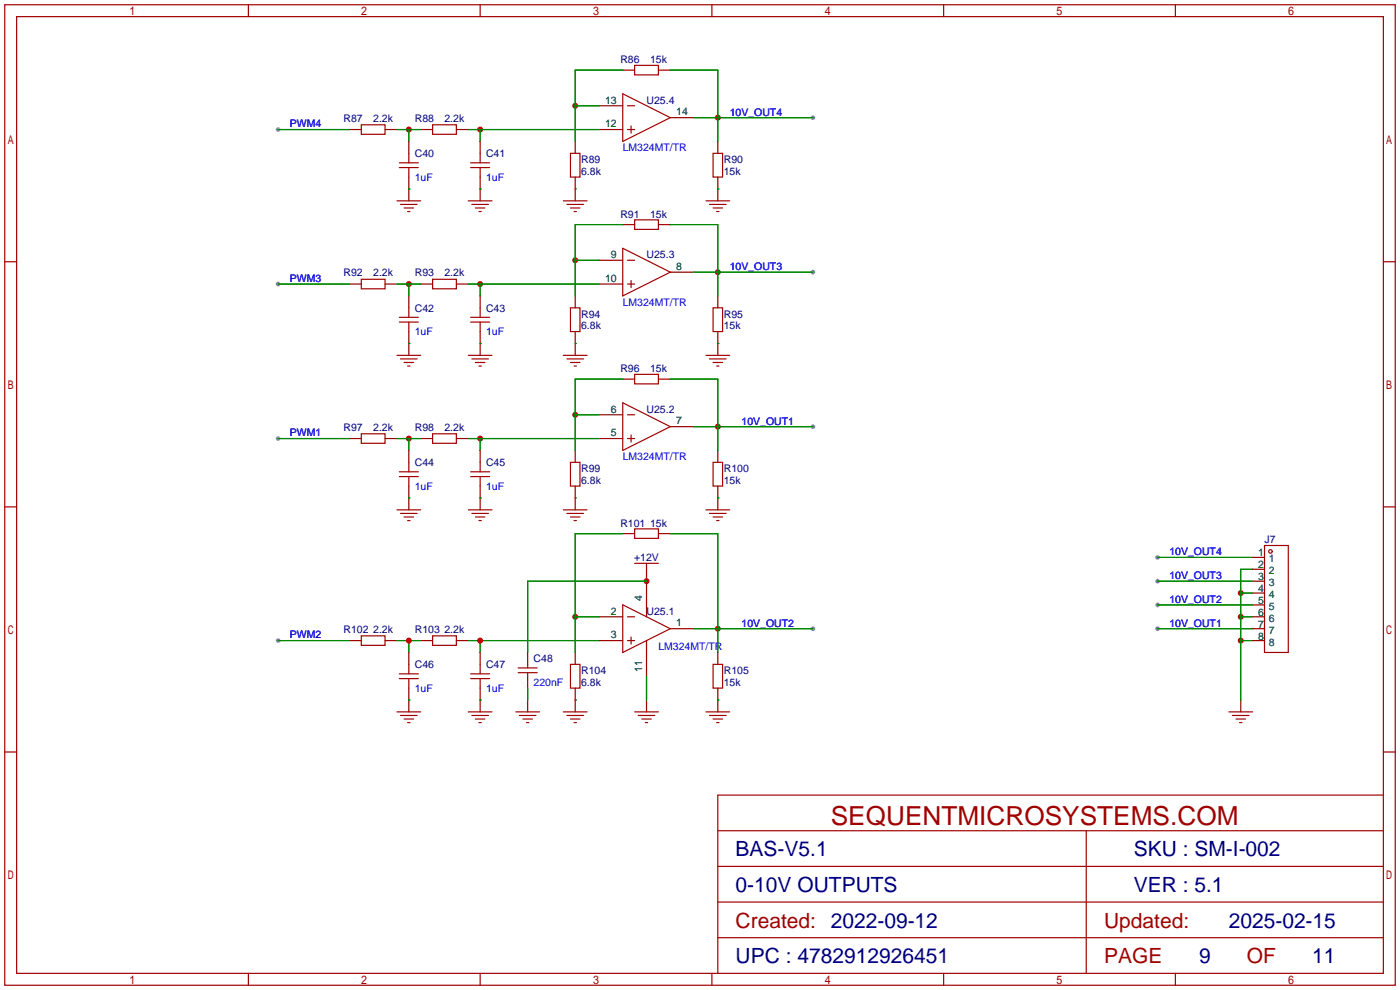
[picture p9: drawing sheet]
<svg xmlns="http://www.w3.org/2000/svg" width="299mm" height="212mm" viewBox="0 0 299 212" stroke-linecap="round" stroke-linejoin="round" font-family="sans-serif">
<g fill="#999">
<circle cx="59.4" cy="136.9" r=".51"/>
<circle cx="247.4" cy="134.4" r=".51"/>
<circle cx="247.4" cy="129.3" r=".51"/>
<circle cx="247.4" cy="124.2" r=".51"/>
<circle cx="247.4" cy="119.1" r=".51"/>
<circle cx="59.4" cy="93.7" r=".51"/>
<circle cx="59.4" cy="60.7" r=".51"/>
<circle cx="59.4" cy="27.7" r=".51"/>
<circle cx="173.7" cy="91.2" r=".51"/>
<circle cx="173.7" cy="134.4" r=".51"/>
<circle cx="173.7" cy="58.2" r=".51"/>
<circle cx="173.7" cy="25.1" r=".51"/>
</g>
<g fill="none" stroke="#a10000" stroke-width=".25">
<path d="M1 1h297.2v209.6h-297.2zM3.6 3.6h292.1v204.4h-292.1zM53.1 1v2.6M102.6 1v2.6M152.1 1v2.6M201.7 1v2.6M251.2 1v2.6M1 55.9h2.6M295.7 55.9h2.5M1 108.3h2.6M135.6 113h5.1v2.1h-5.1zM295.7 108.3h2.5"/>
<path d="M77.2 135.9h5.1v2h-5.1zM92.5 135.9h5v2h-5zM135.6 120.4h5.1M138.2 120.4v2.5M84.8 152.1h5.1M85.6 152.9h3.6M86.4 153.7h2M87.1 154.4h.5M100.1 152.1h5.1M100.8 152.9h3.6M101.6 153.7h2M102.4 154.4h.5"/>
<path d="M120.4 152.1h5.1M121.2 152.9h3.5M121.9 142h2.1v5.1h-2.1zM121.9 153.7h2.1M122.7 154.4h.5M135.6 152.1h5.1M136.4 152.9h3.6M137.2 153.7h2M137.9 154.4h.5M1 160.7h2.6M153.4 177.5h142.3M232.2 177.5v30.5"/>
<path d="M295.7 160.7h2.5M295.7 169.9h-142.3v38.1M153.4 185.2h142.3M153.4 192.8h142.3M53.1 208v2.6M102.6 208v2.6M152.1 208v2.6M153.4 200.4h142.3M201.7 208v2.6M251.2 208v2.6"/>
</g>
<path d="M133.1 114h2.5M140.7 114h2.6M74.7 136.9h2.5M82.3 136.9h2.5M89.9 136.9h2.6M97.5 136.9h2.6M122.9 139.4v2.6M138.2 122.9v1.3M87.4 149.6v2.5M102.6 149.6v2.5M122.9 147.1v5M138.2 149.6v2.5" fill="none" stroke="#870000" stroke-width=".25"/>
<path d="M84.8 136.9h5.1M87.4 136.9v2.5M100.1 136.9h27.9M102.6 136.9v2.5M122.9 149.6h.1" fill="none" stroke="#008700" stroke-width=".25"/>
<g fill="#c00">
<circle cx="87.4" cy="136.9" r=".63"/>
<circle cx="102.6" cy="136.9" r=".63"/>
<circle cx="122.9" cy="131.8" r=".63"/>
<circle cx="265.2" cy="126.7" r=".63"/>
<circle cx="265.2" cy="131.8" r=".63"/>
<circle cx="265.2" cy="136.9" r=".63"/>
<circle cx="87.4" cy="93.7" r=".63"/>
<circle cx="102.6" cy="93.7" r=".63"/>
<circle cx="122.9" cy="88.6" r=".63"/>
<circle cx="87.4" cy="60.7" r=".63"/>
<circle cx="102.6" cy="60.7" r=".63"/>
<circle cx="122.9" cy="55.6" r=".63"/>
<circle cx="87.4" cy="27.7" r=".63"/>
<circle cx="102.6" cy="27.7" r=".63"/>
<circle cx="122.9" cy="22.6" r=".63"/>
<circle cx="153.4" cy="91.2" r=".63"/>
<circle cx="153.4" cy="134.4" r=".63"/>
<circle cx="153.4" cy="58.2" r=".63"/>
<circle cx="153.4" cy="25.1" r=".63"/>
<circle cx="138.2" cy="124.2" r=".63"/>
</g>
<g fill="none" stroke="#870000" stroke-width=".25">
<path d="M133.1 15h2.5M140.7 15h2.6M74.7 27.7h2.5M82.3 27.7h2.5M87.4 30.2v2.6M87.4 37.8v5.1M89.9 27.7h2.6M97.5 27.7h2.6M102.6 30.2v2.6M102.6 37.8v5.1M122.9 30.2v2.6M122.9 37.8v5.1"/>
<path d="M128 27.7h5.1M128 22.6h5.1M143.3 25.1h5M153.4 30.2v2.6M153.4 37.8v5.1M128 55.6h5.1M133.1 48h2.5M140.7 48h2.6M143.3 58.2h5M74.7 60.7h2.5M82.3 60.7h2.5M87.4 63.2v2.6"/>
<path d="M87.4 70.9v5M89.9 60.7h2.6M97.5 60.7h2.6M102.6 63.2v2.6M102.6 70.9v5M122.9 63.2v2.6M122.9 70.9v5M128 60.7h5.1M153.4 63.2v2.6M153.4 70.9v5M74.7 93.7h2.5M82.3 93.7h2.5"/>
<path d="M87.4 96.3v2.5M89.9 93.7h2.6M97.5 93.7h2.6M102.6 96.3v2.5M122.9 96.3v2.5M128 93.7h5.1M128 88.6h5.1M133.1 81h2.5M140.7 81h2.6M143.3 91.2h5M153.4 96.3v2.5M87.4 103.9v5.1"/>
<path d="M102.6 103.9v5.1M122.9 103.9v5.1M153.4 103.9v5.1M267.7 119.1h2.6M87.4 139.4v2.6M102.6 139.4v2.6M112.8 139.4v2.6M128 131.8h5.1M128 136.9h5.1M138.2 124.2v5.1M138.2 139.4v5.1M143.3 134.4h5"/>
<path d="M153.4 139.4v2.6M267.7 134.4h2.6M267.7 131.8h2.6M267.7 136.9h2.6M267.7 121.7h2.6M267.7 124.2h2.6M267.7 126.7h2.6M267.7 129.3h2.6M87.4 147.1v2.5M102.6 147.1v2.5M112.8 144.5v2.6M112.8 149.6v2.5"/>
<path d="M153.4 147.1v5M265.2 149.6v2.5"/>
</g>
<g fill="none" stroke="#a10000" stroke-width=".25">
<path d="M135.6 14h5.1v2h-5.1zM77.2 26.7h5.1v2h-5.1zM85.3 35.8h4.1M85.3 34.8h4.1M87.4 32.8v2M87.4 35.8v2M92.5 26.7h5v2h-5zM100.6 35.8h4M100.6 34.8h4M102.6 32.8v2M102.6 35.8v2M121.9 32.8h2.1v5h-2.1z"/>
<path d="M133.1 20l10.2 5.1-10.2 5.1zM134.1 22.6h1.5M134.1 27.7h1.5M134.9 26.9v1.5M152.4 32.8h2v5h-2zM77.2 59.7h5.1v2h-5.1zM84.8 42.9h5.1M85.6 43.7h3.6M86.4 44.4h2M87.1 45.2h.5M92.5 59.7h5v2h-5zM100.1 42.9h5.1"/>
<path d="M100.8 43.7h3.6M101.6 44.4h2M102.4 45.2h.5M120.4 42.9h5.1M121.2 43.7h3.5M121.9 44.4h2.1M122.7 45.2h.5M133.1 53.1l10.2 5.1-10.2 5zM134.1 55.6h1.5M134.9 59.9v1.6M135.6 47h5.1v2h-5.1zM150.9 42.9h5.1"/>
<path d="M151.6 43.7h3.6M152.4 44.4h2M153.2 45.2h.5M84.8 75.9h5.1M85.3 68.8h4.1M85.3 67.8h4.1M85.6 76.7h3.6M86.4 77.5h2M87.1 78.2h.5M87.4 65.8v2M87.4 68.8v2.1M100.1 75.9h5.1"/>
<path d="M100.6 68.8h4M100.6 67.8h4M100.8 76.7h3.6M101.6 77.5h2M102.4 78.2h.5M102.6 65.8v2M102.6 68.8v2.1M120.4 75.9h5.1M121.2 76.7h3.5M121.9 65.8h2.1v5.1h-2.1zM121.9 77.5h2.1M122.7 78.2h.5"/>
<path d="M134.1 60.7h1.5M150.9 75.9h5.1M151.6 76.7h3.6M152.4 65.8h2v5.1h-2zM152.4 77.5h2M153.2 78.2h.5M77.2 92.7h5.1v2h-5.1zM87.4 98.8v2M92.5 92.7h5v2h-5zM102.6 98.8v2M121.9 98.8h2.1v5.1h-2.1zM133.1 86.1l10.2 5.1-10.2 5.1z"/>
<path d="M134.1 88.6h1.5M134.1 93.7h1.5M134.9 93v1.5M135.6 80h5.1v2h-5.1zM152.4 98.8h2v5.1h-2zM84.8 109h5.1M85.3 101.9h4.1M85.3 100.8h4.1M85.6 109.7h3.6M86.4 110.5h2M87.1 111.3h.5M87.4 101.9v2"/>
<path d="M100.1 109h5.1M100.6 101.9h4M100.6 100.8h4M100.8 109.7h3.6M101.6 110.5h2M102.4 111.3h.5M102.6 101.9v2M120.4 109h5.1M121.2 109.7h3.5M121.9 110.5h2.1M122.7 111.3h.5M150.9 109h5.1"/>
<path d="M151.6 109.7h3.6M152.4 110.5h2M153.2 111.3h.5M270.3 116.6h5v22.8h-5zM133.1 129.3l10.2 5.1-10.2 5zM134.1 131.8h1.5M134.1 136.9h1.5M134.9 136.1v1.6M138.2 129.3v2.5M138.2 136.9v2.5M85.3 145h4.1M85.3 144h4.1"/>
<path d="M87.4 142v2M87.4 145v2.1M100.6 145h4M100.6 144h4M102.6 142v2M102.6 145v2.1M110.2 152.1h5.1M110.7 143.8h4.1M110.7 142.7h4.1M111 152.9h3.6M111.8 153.7h2M112.5 154.4h.5"/>
<path d="M112.8 142v.7M112.8 143.8v.7M150.9 152.1h5.1M151.6 152.9h3.6M152.4 142h2v5.1h-2zM152.4 153.7h2M153.2 154.4h.5M262.6 152.1h5.1M263.4 152.9h3.6M264.2 153.7h2M264.9 154.4h.5"/>
<circle cx="271.5" cy="117.9" r=".38"/>
</g>
<g fill="none" stroke="#008700" stroke-width=".25">
<path d="M133.1 15h-10.2v15.2M143.3 15h10.1v15.2M59.4 27.7h15.3M84.8 27.7h5.1M87.4 27.7v2.5M100.1 27.7h27.9M102.6 27.7v2.5M122.9 22.6h5.1M148.3 25.1h25.4M87.4 40.4h.1M102.6 40.4h.1M122.9 40.4h.1"/>
<path d="M122.9 55.6h5.1M133.1 48h-10.2v15.2M143.3 48h10.1v15.2M148.3 58.2h25.4M153.4 40.4h.1M59.4 60.7h15.3M84.8 60.7h5.1M87.4 73.4h.1M87.4 60.7v2.5M100.1 60.7h27.9M102.6 73.4h.1M102.6 60.7v2.5"/>
<path d="M122.9 73.4h.1M153.4 73.4h.1M59.4 93.7h15.3M84.8 93.7h5.1M87.4 93.7v2.6M100.1 93.7h27.9M102.6 93.7v2.6M122.9 88.6h5.1M133.1 81h-10.2v15.3M143.3 81h10.1v15.3M148.3 91.2h25.4M87.4 106.4h.1"/>
<path d="M102.6 106.4h.1M122.9 106.4h.1M133.1 114h-10.2v25.4M143.3 114h10.1v25.4M153.4 106.4h.1M247.4 119.1h20.3M59.4 136.9h15.3M122.9 131.8h5.1M138.2 124.2h-25.4v15.2M148.3 134.4h25.4M247.4 134.4h20.3M247.4 129.3h20.3"/>
<path d="M247.4 124.2h20.3M265.2 131.8h2.5M265.2 136.9h2.5M265.2 126.7h2.5M267.7 121.7h-2.5v27.9M87.4 149.6h.1M102.6 149.6h.1M112.8 147.1v2.5M138.2 144.5v5.1M153.4 149.6h.1"/>
</g>
<text font-size="5.6" fill="#a00000" x="177.5" y="176.4">SEQUENTMICROSYSTEMS.COM</text>
<g font-size="4.5" fill="#000080">
<text x="157.2" y="183">BAS-V5.1</text>
<text x="242.3" y="183">SKU : SM-I-002</text>
<text x="157.2" y="190.6">0-10V OUTPUTS</text>
<text x="242.3" y="190.6">VER : 5.1</text>
<text x="262.6" y="198.2">2025-02-15</text>
<text x="157.2" y="205.9">UPC : 4782912926451</text>
<text x="256.3" y="205.9">9</text>
<text x="280.5" y="205.9">11</text>
</g>
<g font-size="4.5" fill="#a00000">
<text x="157.2" y="198.2">Created: 2022-09-12</text>
<text x="236" y="198.2">Updated:</text>
<text x="236" y="205.9">PAGE</text>
<text x="266.4" y="205.9">OF</text>
</g>
<g font-size="2.2" fill="#000080">
<text x="132.6" y="13.5">R86</text>
<text x="138.9" y="13.5">15k</text>
<text x="138.2" y="22.2">U25.4</text>
<text x="73.4" y="26">R87</text>
<text x="79.8" y="26">2.2k</text>
<text x="88.6" y="26">R88</text>
<text x="95" y="26">2.2k</text>
<text x="88.6" y="33.6">C40</text>
<text x="103.9" y="33.6">C41</text>
<text x="124.2" y="34.9">R89</text>
<text x="154.7" y="34.9">R90</text>
<text x="124.2" y="37.4">6.8k</text>
<text x="154.7" y="37.4">15k</text>
<text x="132.6" y="46.5">R91</text>
<text x="138.9" y="46.5">15k</text>
<text x="73.4" y="59">R92</text>
<text x="79.8" y="59">2.2k</text>
<text x="88.6" y="59">R93</text>
<text x="95" y="59">2.2k</text>
<text x="138.2" y="55.2">U25.3</text>
<text x="88.6" y="66.6">C42</text>
<text x="103.9" y="66.6">C43</text>
<text x="124.2" y="67.9">R94</text>
<text x="124.2" y="70.4">6.8k</text>
<text x="154.7" y="67.9">R95</text>
<text x="154.7" y="70.4">15k</text>
<text x="132.6" y="79.6">R96</text>
<text x="138.9" y="79.6">15k</text>
<text x="138.2" y="88.2">U25.2</text>
<text x="73.4" y="92">R97</text>
<text x="79.8" y="92">2.2k</text>
<text x="88.6" y="92">R98</text>
<text x="95" y="92">2.2k</text>
<text x="88.6" y="99.6">C44</text>
<text x="103.9" y="99.6">C45</text>
<text x="124.2" y="100.9">R99</text>
<text x="154.7" y="100.9">R100</text>
<text x="124.2" y="103.4">6.8k</text>
<text x="154.7" y="103.4">15k</text>
<text x="132.6" y="112.6">R101</text>
<text x="138.9" y="112.6">15k</text>
<text x="135.5" y="119.9">+12V</text>
<text x="270.3" y="116.1">J7</text>
<text x="138.2" y="131.4">U25.1</text>
<text x="73.4" y="135.2">R102</text>
<text x="79.8" y="135.2">2.2k</text>
<text x="88.6" y="135.2">R103</text>
<text x="95" y="135.2">2.2k</text>
<text x="88.6" y="142.8">C46</text>
<text x="103.9" y="142.8">C47</text>
<text x="114" y="141.5">C48</text>
<text x="124.2" y="144.1">R104</text>
<text x="124.2" y="146.6">6.8k</text>
<text x="154.7" y="144.1">R105</text>
<text x="154.7" y="146.6">15k</text>
</g>
<g font-size="2.2">
<text x="129.3" y="22.1">13</text>
<text x="129.3" y="27.2">12</text>
<text x="144.5" y="24.7">14</text>
<text x="130.6" y="55.2">9</text>
<text x="144.5" y="57.7">8</text>
<text x="129.3" y="60.2">10</text>
<text x="130.6" y="88.2">6</text>
<text x="130.6" y="93.3">5</text>
<text x="144.5" y="90.7">7</text>
<text x="268.9" y="118.9">1</text>
<text x="268.9" y="121.5">2</text>
<text x="268.9" y="124">3</text>
<text x="271.2" y="120.2">1</text>
<text x="271.2" y="122.7">2</text>
<text x="271.2" y="125.3">3</text>
<text x="130.6" y="131.4">2</text>
<text x="137.2" y="128.5" transform="rotate(-90 137.2 128.5)">4</text>
<text x="268.9" y="126.5">4</text>
<text x="268.9" y="129.1">5</text>
<text x="268.9" y="131.6">6</text>
<text x="271.2" y="127.8">4</text>
<text x="271.2" y="130.3">5</text>
<text x="130.6" y="136.4">3</text>
<text x="144.5" y="133.9">1</text>
<text x="268.9" y="134.2">7</text>
<text x="268.9" y="136.7">8</text>
<text x="271.2" y="132.9">6</text>
<text x="271.2" y="135.4">7</text>
<text x="271.2" y="138">8</text>
<text x="137.2" y="143.7" transform="rotate(-90 137.2 143.7)">11</text>
</g>
<g font-size="2.2" fill="#00f">
<text x="62" y="27.2">PWM4</text>
<text x="156" y="24.7">10V_OUT4</text>
<text x="133.1" y="32.3">LM324MT/TR</text>
<text x="88.6" y="38.7">1uF</text>
<text x="103.9" y="38.7">1uF</text>
<text x="156" y="57.7">10V_OUT3</text>
<text x="62" y="60.3">PWM3</text>
<text x="133.1" y="65.3">LM324MT/TR</text>
<text x="88.6" y="71.7">1uF</text>
<text x="103.9" y="71.7">1uF</text>
<text x="62" y="93.3">PWM1</text>
<text x="158.5" y="90.7">10V_OUT1</text>
<text x="133.1" y="98.3">LM324MT/TR</text>
<text x="88.6" y="104.7">1uF</text>
<text x="103.9" y="104.7">1uF</text>
<text x="249.9" y="118.7">10V_OUT4</text>
<text x="249.9" y="123.8">10V_OUT3</text>
<text x="249.9" y="128.8">10V_OUT2</text>
<text x="62" y="136.5">PWM2</text>
<text x="158.5" y="133.9">10V_OUT2</text>
<text x="249.9" y="133.9">10V_OUT1</text>
<text x="140.7" y="139">LM324MT/TR</text>
<text x="88.6" y="147.9">1uF</text>
<text x="103.9" y="147.9">1uF</text>
<text x="114" y="146.6">220nF</text>
</g>
</svg>
